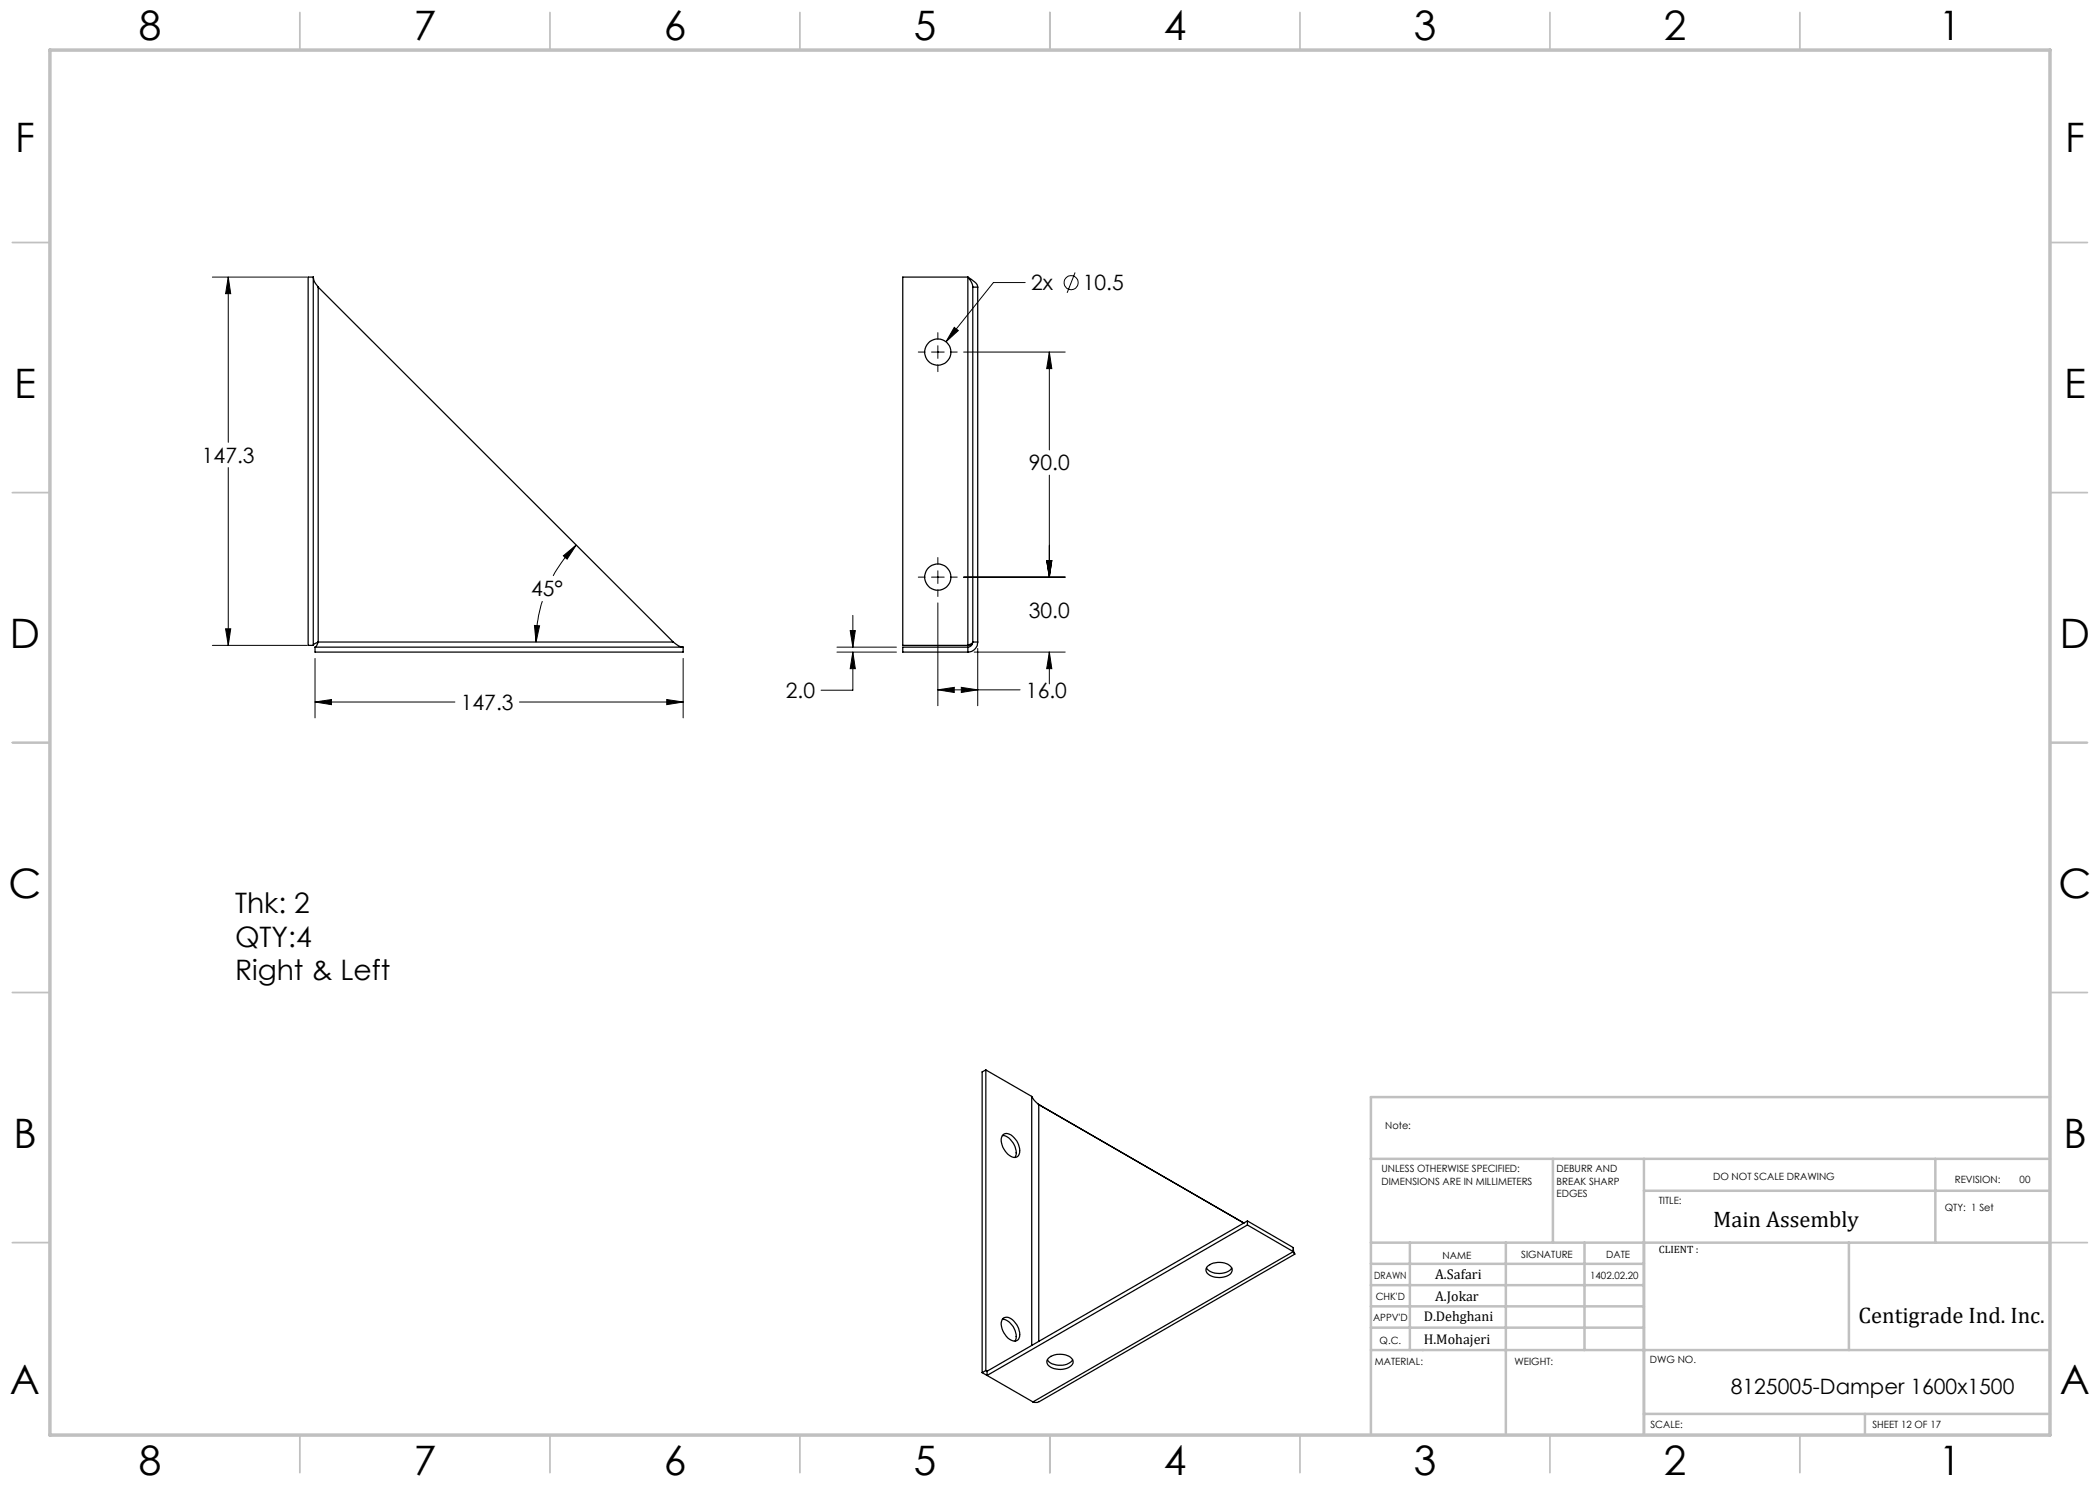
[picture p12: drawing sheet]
<svg xmlns="http://www.w3.org/2000/svg" width="420mm" height="297mm" viewBox="0 0 420 297" stroke-linecap="round" stroke-linejoin="round" font-family="sans-serif">
<g fill="none" stroke="#000" stroke-width=".2">
<path d="M42.5 55.4h18.9M45.6 55.4l.5 3.3h-1zM45.6 55.4v33.1M205 56.5h-6.3l-9.5 11.9M215 54.5l-1.6 4.1M183.7 70.4h1.3M186.3 70.4h2.5M187.6 66.5v1.4M187.6 69.1v2.6M187.6 73v1.3M190.1 70.4h1.4M190.9 65.5l.8 .6-2.5 2.3z"/>
<path d="M192.7 70.4h20.3M209.9 70.4l.5 3.3h-1.1zM209.9 70.4v19.6M45.6 93.5v35.6M209.9 95v20.4M112.7 111.2l2.6-2.2-1.9 2.8zM115.3 109a26.8 26.8 0 0 0-4.7 6.2M183.7 115.4h1.3M186.3 115.4h2.5M187.6 111.5v1.4M187.6 114.2v2.5M187.6 118v1.3"/>
<path d="M190.1 115.4h1.4M192.7 115.4h20.3M209.3 112.1h1.1l-.5 3.3zM42.5 129.1h18.9M45.1 125.8h1l-.5 3.3zM63 131.7v11.9M106.9 125.1l1 .1-.7 3.2zM108.5 120.2a27.7 27.7 0 0 0-1.3 8.2M133.3 139.9l3.3 .5-3.3 .5zM136.6 131.7v11.9M167.4 130.4h11.9M167.4 129.4h11.9"/>
<path d="M170 126.1h1.1l-.5 3.3zM170.6 130.4l.5 3.3h-1.1zM170.6 130.4v7.6h-6.4M170.6 123.1v6.3M187.6 138l3.3-.5v1zM187.6 120.6v20.5M187.6 138h16.4M192.3 137.5l3.2 .5-3.2 .5zM194.8 130.4h18.2M195.5 129.7v11.4M209.9 130.4l.5 3.3h-1.1zM209.9 130.4v6.4"/>
<path d="M63 140.4l3.3-.5v1zM63 140.4h28M103.9 140.4h32.7"/>
<circle cx="214.2" cy="56.5" r="1.42"/>
</g>
<g fill="none" stroke="#c0c0c0" stroke-width=".35">
<path d="M60 2.5v7.5M110 2.5v7.5M160 2.5v7.5M210 2.5v7.5M260 2.5v7.5M310 2.5v7.5M360 2.5v7.5M2.5 48.5h7.5M410 48.5h7.5M2.5 98.5h7.5M410 98.5h7.5M2.5 148.5h7.5"/>
<path d="M410 148.5h7.5M2.5 198.5h7.5M410 198.5h7.5M2.5 248.5h7.5M410 248.5h7.5M60 287v7.5M110 287v7.5M160 287v7.5M210 287v7.5M260 287v7.5M310 287v7.5M360 287v7.5"/>
</g>
<g fill="none" stroke="#c0c0c0" stroke-width=".5">
<path d="M410 219.4h-135.8v67.4M274.2 231.8h135.8M310.6 231.8v16.7M328.8 231.8v55.2M328.8 238.2h81.2M387.1 231.8v16.7M274.2 248.5h135.8M274.2 257h54.6M274.2 252.8h54.6M282 248.5v21.5M301.2 248.5v38.3M316.9 248.5v21.5"/>
<path d="M369.8 248.5v21.5M274.2 265.5h54.6M274.2 261.3h54.6M274.2 270h135.8M328.8 282.8h81.2M373 282.8v4.2"/>
</g>
<path d="M10 10h400v277h-400z" fill="none" stroke="#c0c0c0" stroke-width=".7"/>
<path d="M133.3 139.9l3.3 .5-3.3 .5zM63 140.4l3.3-.5v1zM45.1 125.8h1l-.5 3.3zM45.6 55.4l.5 3.3h-1zM112.7 111.2l2.6-2.2-1.9 2.8zM106.9 125.1l1 .1-.7 3.2zM192.3 137.5l3.2 .5-3.2 .5zM187.6 138l3.3-.5v1zM170.6 130.4l.5 3.3h-1.1zM170 126.1h1.1l-.5 3.3zM190.9 65.5l-1.7 2.9 2.5-2.3zM209.9 70.4l.5 3.3h-1.1zM209.3 112.1h1.1l-.5 3.3zM209.9 130.4l.5 3.3h-1.1zM209.3 112.1h1.1l-.5 3.3z" fill="#000"/>
<g fill="none" stroke="#000" stroke-width=".25">
<path d="M62.7 55.4a3.2 3.2 0 0 0 .9 2M62.7 55.4h-1.1v73.7h1.1M62.7 55.4v73.7M63.6 57.4v71M63.6 57.4l71.1 71M193.6 55.4l1.6 1.3 .3 .7M193.6 55.4l.8 1.3 .2 .7M193.6 55.4h-13v73.7h13M193.6 55.4v73.7M194.6 57.4h.9M194.6 57.4v71M195.5 57.4v71"/>
<path d="M63 129.4v1h73.6v-1M63 129.4h73.6M63.6 128.4l-.7 .4-.2 .3M63.6 128.4l-.2 .7-.4 .3M63.6 128.4h71.1M134.7 128.4l.9 .7 1 .3M193.6 129.4h-13v1h13M193.6 129.4v1M194.5 128.9l-.9 .2M194.6 128.4a1.02 1.02 0 0 1-1 1M194.6 128.4l-.1 .2-.9 .5M194.6 128.4h.9"/>
<path d="M195.5 128.4a1.99 1.99 0 0 1-1.9 2M197.2 214v60.1M197.2 214l9.1 5.3M197.2 214l-.8 .4v60.1M206.3 219.3l.4 .6 1.1 1M206.3 219.3v49.8M200.5 227.1a3.4 3.4 0 0 1 2.7 3.5l-.2 .9M200.6 227a1.53 1.53 0 0 1 2.2 .5 3.4 3.4 0 0 1 .9 3.6 1.39 1.39 0 0 1-2.2-.3 3.6 3.6 0 0 1-1.1-3.6zM207.6 220.8l.4 .2M207.8 220.9l41 23.7M207.8 220.9l.7 .4M207.8 220.9v47.4"/>
<path d="M241.3 253.6a3.5 3.5 0 0 0 5 .1v-.1M241.4 253.3a3.6 3.6 0 0 1 4.9 .2 1.32 1.32 0 0 1-1.2 1.8 3.4 3.4 0 0 1-3.8-1 .92 .92 0 0 1 .1-1zM249.5 245l-52.1 30.1M249.5 245l9.2 5.3M249.5 244.2l-52.1 30M249.5 244.2v.8M249.5 244.2l9.2 5.3v.8M258.7 249.7l.1 .9M258.7 250.3l.3 .5-.2-.3M258.7 250.3l-52.1 30.1M259 250.8l-51.2 29.5M196.4 274.5l1 .6"/>
<path d="M197.2 274.1l.2 .1M197.2 274.1l-.8 .4M197.4 275.1l9.2 5.3M197.4 274.2v.9M200.5 263.8a3.4 3.4 0 0 1 2.5 4.4M200.6 263.7a1.53 1.53 0 0 1 2.2 .5 3.5 3.5 0 0 1 .9 3.6 1.45 1.45 0 0 1-2.2-.2 3.6 3.6 0 0 1-1.1-3.6zM209.5 272a3.5 3.5 0 0 0 5 .1v-.1M209.6 271.7a3.6 3.6 0 0 1 4.9 .2 1.33 1.33 0 0 1-1.2 1.8 3.5 3.5 0 0 1-3.9-1 .92 .92 0 0 1 .2-1zM207.8 280.3l-.3 .2-.9-.1"/>
<circle cx="187.6" cy="70.4" r="2.63"/>
<circle cx="187.5" cy="115.4" r="2.64"/>
</g>
<g font-size="8.1">
<text x="27.8" y="8">8</text>
<text x="82.8" y="8">7</text>
<text x="132.8" y="8">6</text>
<text x="182.8" y="8">5</text>
<text x="232.8" y="8">4</text>
<text x="282.8" y="8">3</text>
<text x="332.8" y="8">2</text>
<text x="387.8" y="8">1</text>
<text x="3" y="30.4">F</text>
<text x="413" y="30.4">F</text>
<text x="2.8" y="79.6">E</text>
<text x="412.8" y="79.6">E</text>
<text x="2" y="129.6">D</text>
<text x="412" y="129.6">D</text>
<text x="1.7" y="179.6">C</text>
<text x="411.7" y="179.6">C</text>
<text x="2.7" y="229.6">B</text>
<text x="412.7" y="229.6">B</text>
<text x="2" y="278.9">A</text>
<text x="412" y="278.9">A</text>
<text x="27.8" y="295">8</text>
<text x="82.8" y="295">7</text>
<text x="132.8" y="295">6</text>
<text x="182.8" y="295">5</text>
<text x="232.8" y="295">4</text>
<text x="282.8" y="295">3</text>
<text x="332.8" y="295">2</text>
<text x="387.8" y="295">1</text>
</g>
<g font-size="5.6">
<text x="47" y="182.7">Thk: 2</text>
<text x="47" y="189.3">QTY:4</text>
<text x="47" y="196">Right &amp; Left</text>
</g>
<g font-size="4.5">
<text x="342.6" y="245.3">Main Assembly</text>
<text x="371.7" y="264.6">Centigrade Ind. Inc.</text>
</g>
<g font-size="4.2">
<text x="206.2" y="58.1">2x</text>
<text x="216.6" y="58.1">10.5</text>
<text x="40.4" y="92.6">147.3</text>
<text x="205.8" y="94.1">90.0</text>
<text x="106.2" y="119.3">45°</text>
<text x="205.8" y="123.5">30.0</text>
<text x="92.2" y="142">147.3</text>
<text x="157.2" y="139.6">2.0</text>
<text x="205.2" y="139.6">16.0</text>
<text x="346.2" y="278.8">8125005-Damper 1600x1500</text>
</g>
<g font-size="2.8">
<text x="287" y="255.9">A.Safari</text>
<text x="287" y="260.1">A.Jokar</text>
<text x="284.7" y="264.2">D.Dehghani</text>
<text x="284.7" y="268.7">H.Mohajeri</text>
</g>
<text font-size="2.1" x="331.8" y="250.7">CLIENT :</text>
<g font-size="2">
<text x="277" y="225.8">Note:</text>
<text x="276.3" y="234.5">UNLESS OTHERWISE SPECIFIED:</text>
<text x="276.3" y="237">DIMENSIONS ARE IN MILLIMETERS</text>
<text x="311.3" y="234.5">DEBURR AND</text>
<text x="311.3" y="237">BREAK SHARP</text>
<text x="311.3" y="239.5">EDGES</text>
<text x="342.6" y="236">DO NOT SCALE DRAWING</text>
<text x="391" y="236.6">REVISION:</text>
<text x="403.9" y="236.6">00</text>
<text x="331.8" y="240.8">TITLE:</text>
<text x="389" y="242.2">QTY: 1 Set</text>
<text x="288.5" y="251.7">NAME</text>
<text x="304.2" y="251.7">SIGNATURE</text>
<text x="321.2" y="251.7">DATE</text>
<text x="274.8" y="255.9">DRAWN</text>
<text x="318" y="255.9">1402.02.20</text>
<text x="275.1" y="260.1">CHK'D</text>
<text x="274.6" y="264.2">APPV'D</text>
<text x="275.9" y="268.7">Q.C.</text>
<text x="275" y="273">MATERIAL:</text>
<text x="302.9" y="273">WEIGHT:</text>
<text x="330" y="272.5">DWG NO.</text>
<text x="330.1" y="285.6">SCALE:</text>
<text x="374.5" y="285.6">SHEET 12 OF 17</text>
</g>
</svg>
